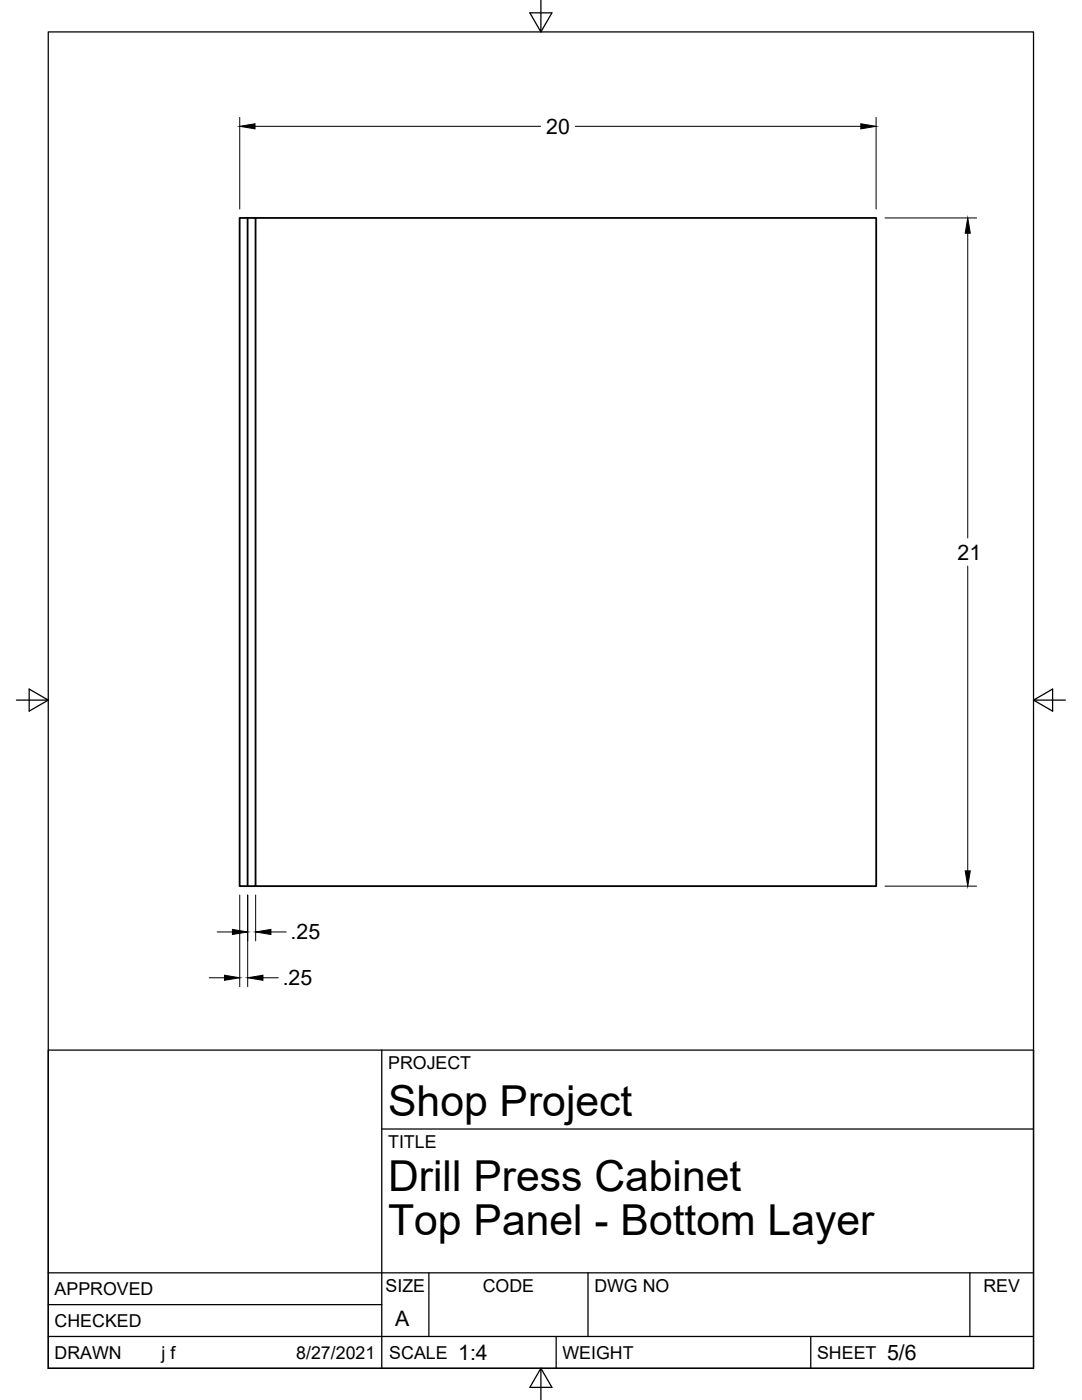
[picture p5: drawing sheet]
<svg xmlns="http://www.w3.org/2000/svg" width="216mm" height="279mm" viewBox="0 0 216 279" stroke-linecap="round" stroke-linejoin="round" font-family="sans-serif">
<!-- layer: Visible -->
<path d="M49.4 43.5h1.6v133.3h-1.6M49.4 43.5h-1.6v133.3h1.6M49.4 43.5v133.3M51 43.5h123.8v133.3h-123.8" fill="none" stroke="#000" stroke-width=".36"/>
<!-- layer: Border -->
<path d="M9.6 6.4h196.6v266.7h-196.6zM107.9 0v6.4l-2.2-3.8h4.4l-2.2 3.8M3.3 139.7h6.3l-3.8-2.2v4.4l3.8-2.2M206.2 139.7l3.8 2.2v-4.4l-3.8 2.2h6.4M107.9 273.1l2.2 3.8h-4.4l2.2-3.8v6.3" fill="none" stroke="#000" stroke-width=".25"/>
<!-- layer: Titleblock -->
<path d="M9.6 209.6h196.6v63.5h-196.6zM76.2 209.6v63.5M76.2 225.3h130M9.6 254h196.6M85.6 254v12.7M117.3 254v12.7M193.5 254v12.7M9.6 266.7h196.6M9.6 260.4h66.6M111 266.7v6.4M161.8 266.7v6.4" fill="none" stroke="#000" stroke-width=".25"/>
<!-- layer: Dimensions -->
<g fill="none" stroke="#000" stroke-width=".2">
<path d="M47.8 23.4v18.3M50.9 25.2h57M114.8 25.2h57M174.8 23.4v18.3M176.6 43.5h18.3M193.1 46.5v60.9M193.1 113v60.8M47.8 178.6v18.3M49.4 178.6v18.3M51 178.6v9.2M176.6 176.8h18.3M41.7 195.1h3.1"/>
<path d="M43.3 186h3.1M52.5 195.1h3M54.1 186h3"/>
</g>
<path d="M47.8 25.2l3.1-.5v1zM171.8 24.7l3 .5-3 .5zM193.1 43.5l.5 3h-1zM192.6 173.8h1l-.5 3zM44.8 194.6l3 .5-3 .5zM46.4 185.5l3 .5-3 .5zM49.4 195.1l3.1-.5v1zM51 186l3.1-.5v1z" fill="#000" stroke="#000" stroke-width=".2"/>
<g font-size="8.5">
<text x="77.4" y="222.8">Shop Project</text>
<text x="77.4" y="237.8">Drill Press Cabinet</text>
<text x="77.4" y="246.4">Top Panel - Bottom Layer</text>
</g>
<g font-size="4.3">
<text x="109" y="26.7">20</text>
<text x="191.1" y="111.7">21</text>
<text x="58" y="187.5">.25</text>
<text x="56.4" y="196.6">.25</text>
<text x="78.9" y="264.5">A</text>
<text x="91.4" y="271.4">1:4</text>
<text x="177" y="271.4">5/6</text>
</g>
<g font-size="3.5">
<text x="77.4" y="213.4">PROJECT</text>
<text x="77.4" y="229.1">TITLE</text>
<text x="76.9" y="257.8">SIZE</text>
<text x="96.3" y="257.8">CODE</text>
<text x="118.6" y="257.8">DWG NO</text>
<text x="196.2" y="257.8">REV</text>
<text x="10.9" y="258.5">APPROVED</text>
<text x="10.9" y="264.8">CHECKED</text>
<text x="10.9" y="271.2">DRAWN</text>
<text x="32.2" y="271.2">j f</text>
<text x="59.1" y="271.2">8/27/2021</text>
<text x="77.7" y="271.2">SCALE</text>
<text x="112.2" y="271.2">WEIGHT</text>
<text x="163" y="271.2">SHEET</text>
</g>
</svg>
